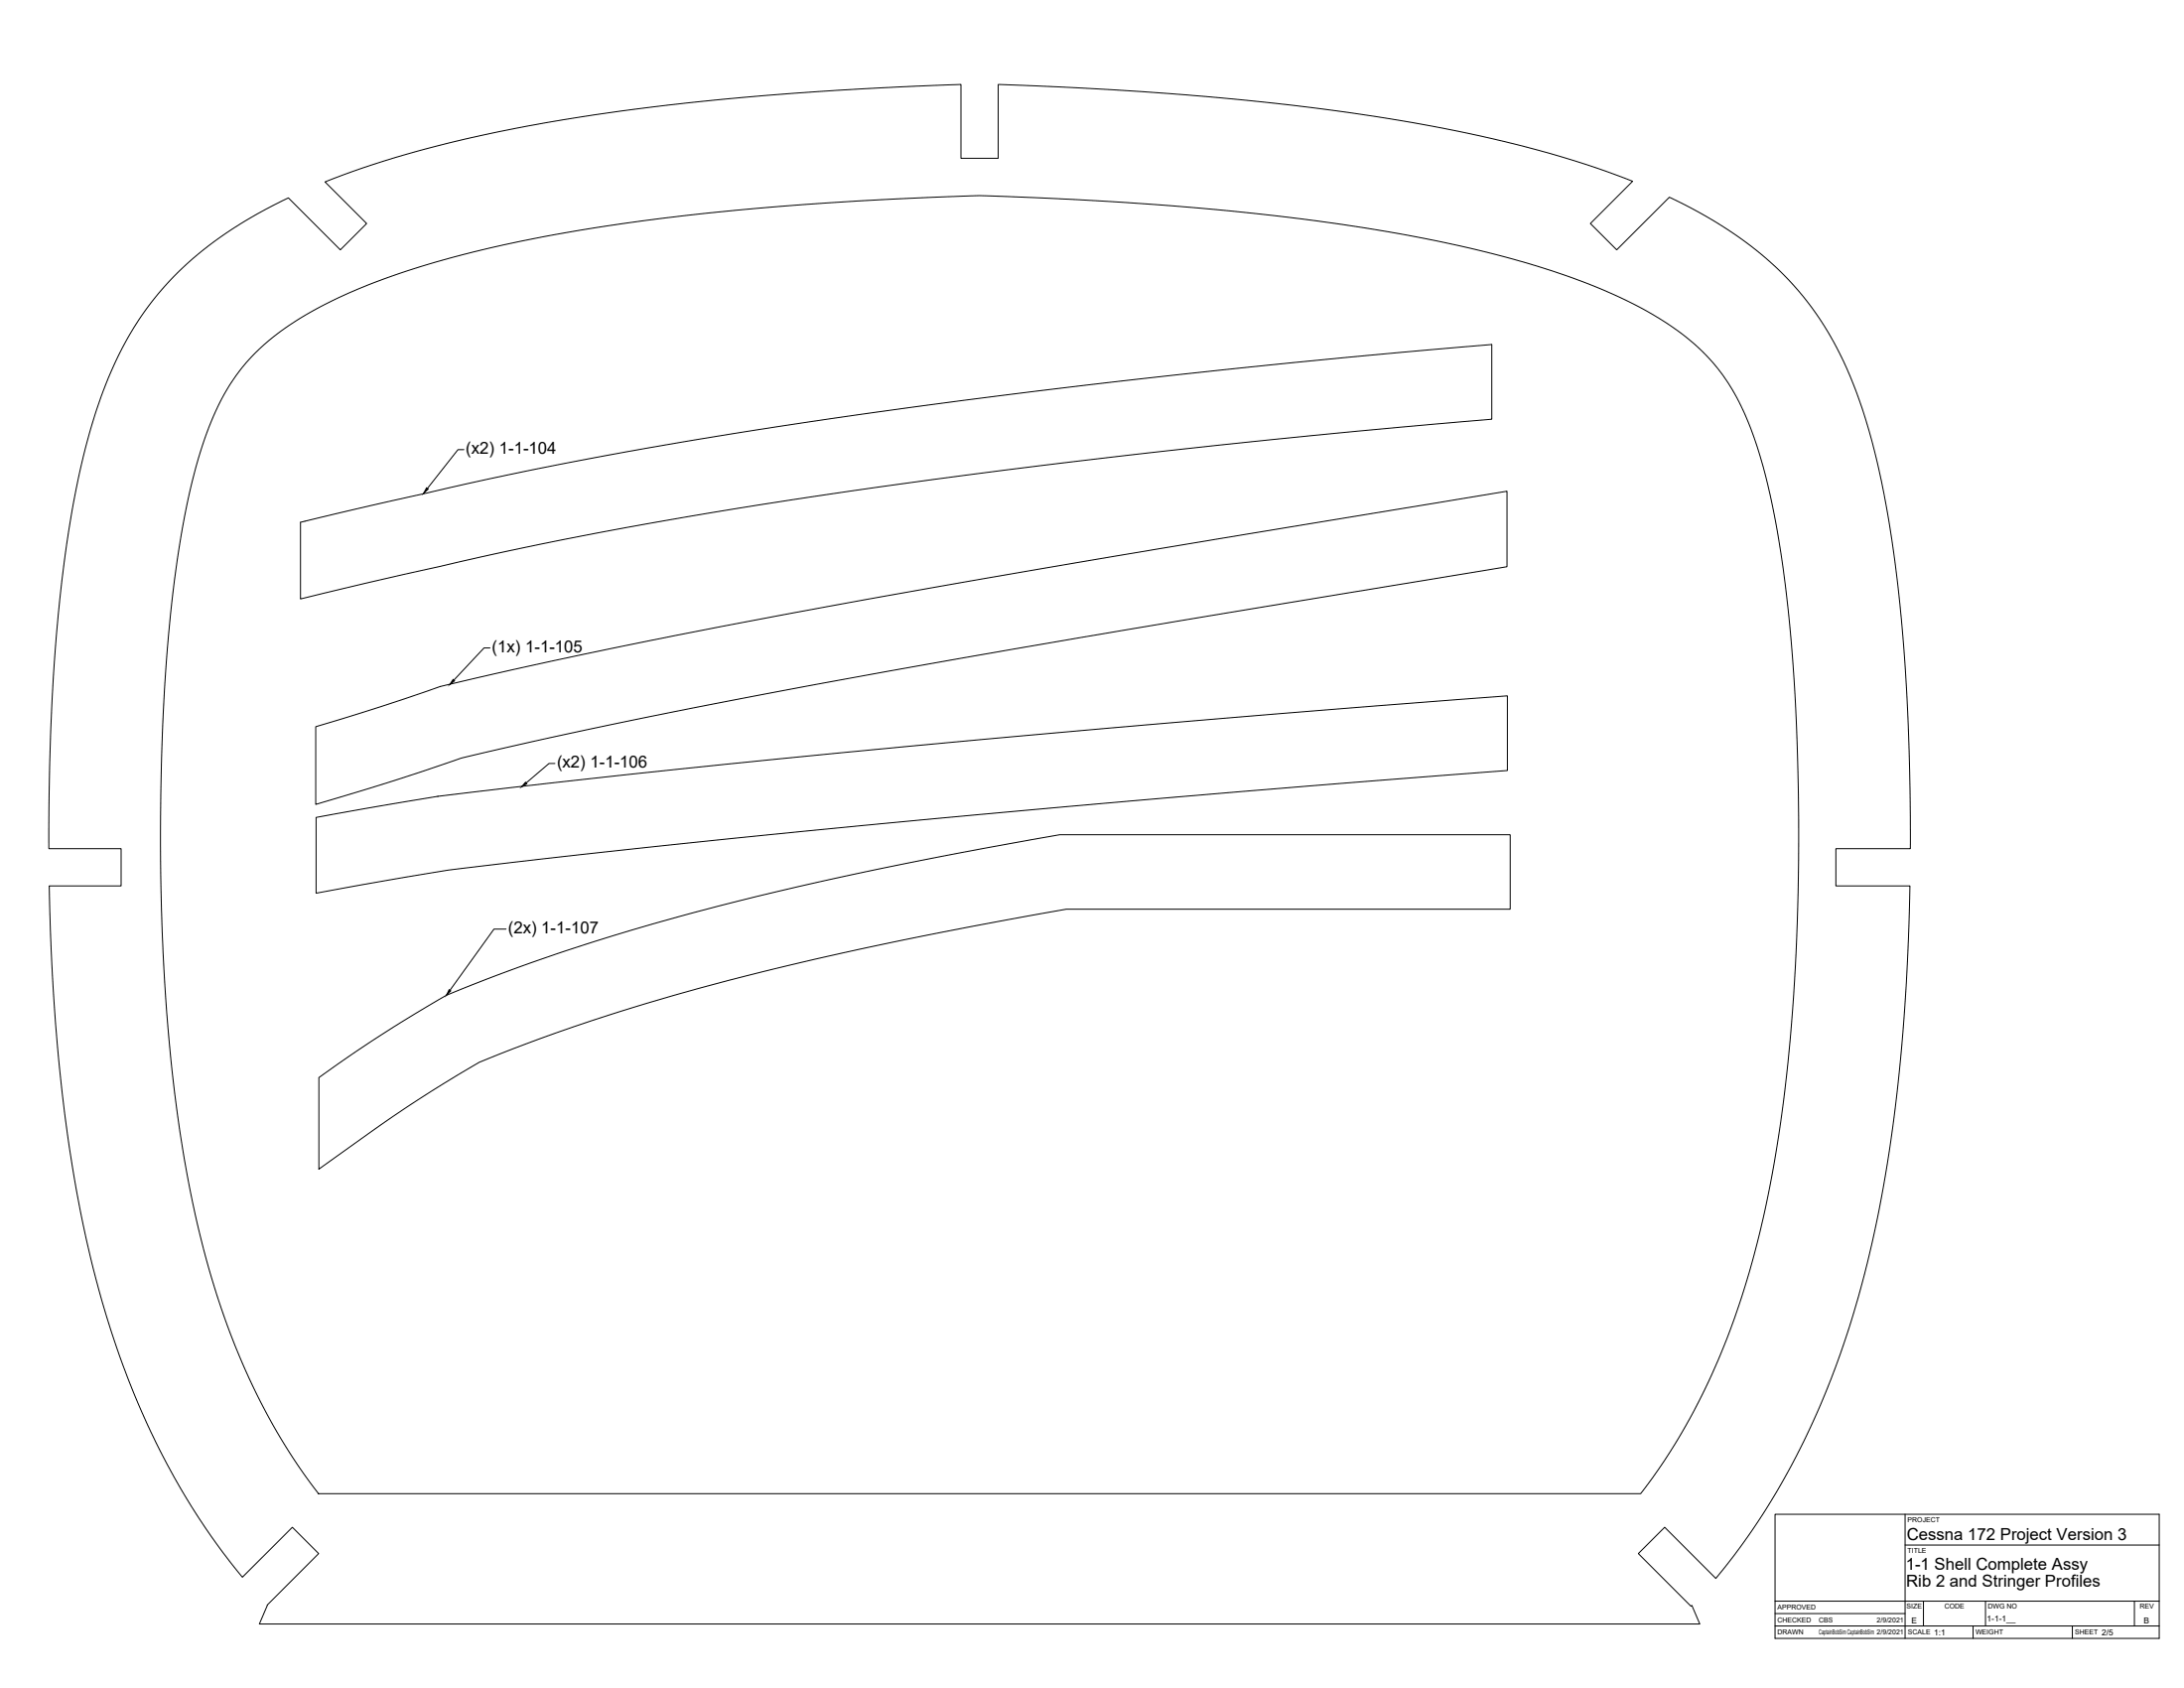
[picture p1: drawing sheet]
<svg xmlns="http://www.w3.org/2000/svg" width="1118mm" height="864mm" viewBox="0 0 1118 864" stroke-linecap="round" stroke-linejoin="round" font-family="sans-serif">
<!-- layer: Visible -->
<path d="M91 139l12-11 13-9 15-9 17-9 26 27 14-14-22-21 31-11 31-8 36-8 34-6 45-6 48-5 49-3 52-3v38h19v-38l73 4 61 5 58 8 49 8 25 6 21 6 20 6 17 7-21 21 13 14 27-27 19 10 16 10 15 11 13 13 12 14 10 17 8 16 7 19 5 21a787 787 0 0 1 18 165l1 37h-39v19h38v7l-1 42-3 33-3 32-5 34-7 33-7 28-9 30-9 23a359 359 0 0 1-55 93l-26-27-14 14 27 27 1-1 4 10h-737l4-10 26-26-13-14-26 26-16-21-14-21-10-19-9-19-10-23-8-23-6-21-7-27-5-25-5-31a1092 1092 0 0 1-9-124h37v-19h-37v-45l2-43 4-39 4-35a303 303 0 0 1 29-96 152 152 0 0 1 27-37zM131 180l8-7 9-7 12-7 13-7 15-6 16-6 18-6 20-5 42-9 47-7 57-6 58-5a661 661 0 0 1 106 0l59 4 56 6 43 7 40 7 37 10 31 11 24 12 12 7 10 7a116 116 0 0 1 37 62l4 13a750 750 0 0 1 15 155 993 993 0 0 1-13 197 394 394 0 0 1-53 143l-14 21h-677l-16-22-15-27a448 448 0 0 1-41-141 1168 1168 0 0 1-1-284 277 277 0 0 1 23-84 96 96 0 0 1 18-26zM154 267l84-19 49-11 62-11 66-10 78-11 83-10 85-9 102-10v38l-92 9-84 9-92 11-81 11-60 10-64 12-44 9-92 21zM162 372l37-12a469 469 0 0 1 74-20l73-15 105-20 118-20 202-34v39l-191 32-125 21-101 19-79 17a402 402 0 0 0-69 19l-44 14zM162 418a1662 1662 0 0 1 157-22l107-10 101-10 126-11 118-9v38l-134 11-137 12-124 12-96 10a1179 1179 0 0 0-118 18zM163 551a723 723 0 0 1 65-42 1245 1245 0 0 1 229-66l85-16h231v38h-227l-88 17-72 16a1023 1023 0 0 0-141 45 684 684 0 0 0-54 35l-28 20z" fill="none" stroke="#000" stroke-width=".51"/>
<!-- layer: Titleblock -->
<path d="M908 775h197v63h-197zM975 775v63M975 790h130M908 819h197M984 819v13M1016 819v13M1092 819v13M908 832h197M908 826h67M1010 832v6M1060 832v6" fill="none" stroke="#000" stroke-width=".51"/>
<!-- layer: Annotations -->
<path d="M218 250h1l-2 2zM232 348h1l-3 2zM269 400l1 1-3 2zM230 506l1 1-3 2z" fill="#000" stroke="#000" stroke-width=".51"/>
<path d="M237 230h-3l-15 20M251 331h-3l-16 17M284 391h-3l-12 10M259 475h-6l-23 32" fill="none" stroke="#000" stroke-width=".51"/>
<g font-size="8.5">
<text x="238" y="232">(x2) 1-1-104</text>
<text x="252" y="334">(1x) 1-1-105</text>
<text x="285" y="393">(x2) 1-1-106</text>
<text x="260" y="478">(2x) 1-1-107</text>
<text x="976" y="788">Cessna 172 Project Version 3</text>
<text x="975" y="803">1-1 Shell Complete Assy</text>
<text x="975" y="812">Rib 2 and Stringer Profiles</text>
</g>
<g font-size="4.3">
<text x="978" y="831">E</text>
<text x="1017" y="830">1-1-1__</text>
<text x="1097" y="831">B</text>
<text x="990" y="837">1:1</text>
<text x="1076" y="837">2/5</text>
</g>
<g font-size="3.5">
<text x="976" y="779">PROJECT</text>
<text x="976" y="794">TITLE</text>
<text x="910" y="824">APPROVED</text>
<text x="976" y="823">SIZE</text>
<text x="995" y="823">CODE</text>
<text x="1017" y="823">DWG NO</text>
<text x="1095" y="823">REV</text>
<text x="910" y="830">CHECKED</text>
<text x="931" y="830">CBS</text>
<text x="960" y="830">2/9/2021</text>
<text x="910" y="836">DRAWN</text>
<text x="931" y="836">CaptainBobSim CaptainBobSim 2/9/2021</text>
<text x="976" y="836">SCALE</text>
<text x="1011" y="836">WEIGHT</text>
<text x="1062" y="836">SHEET</text>
</g>
</svg>
